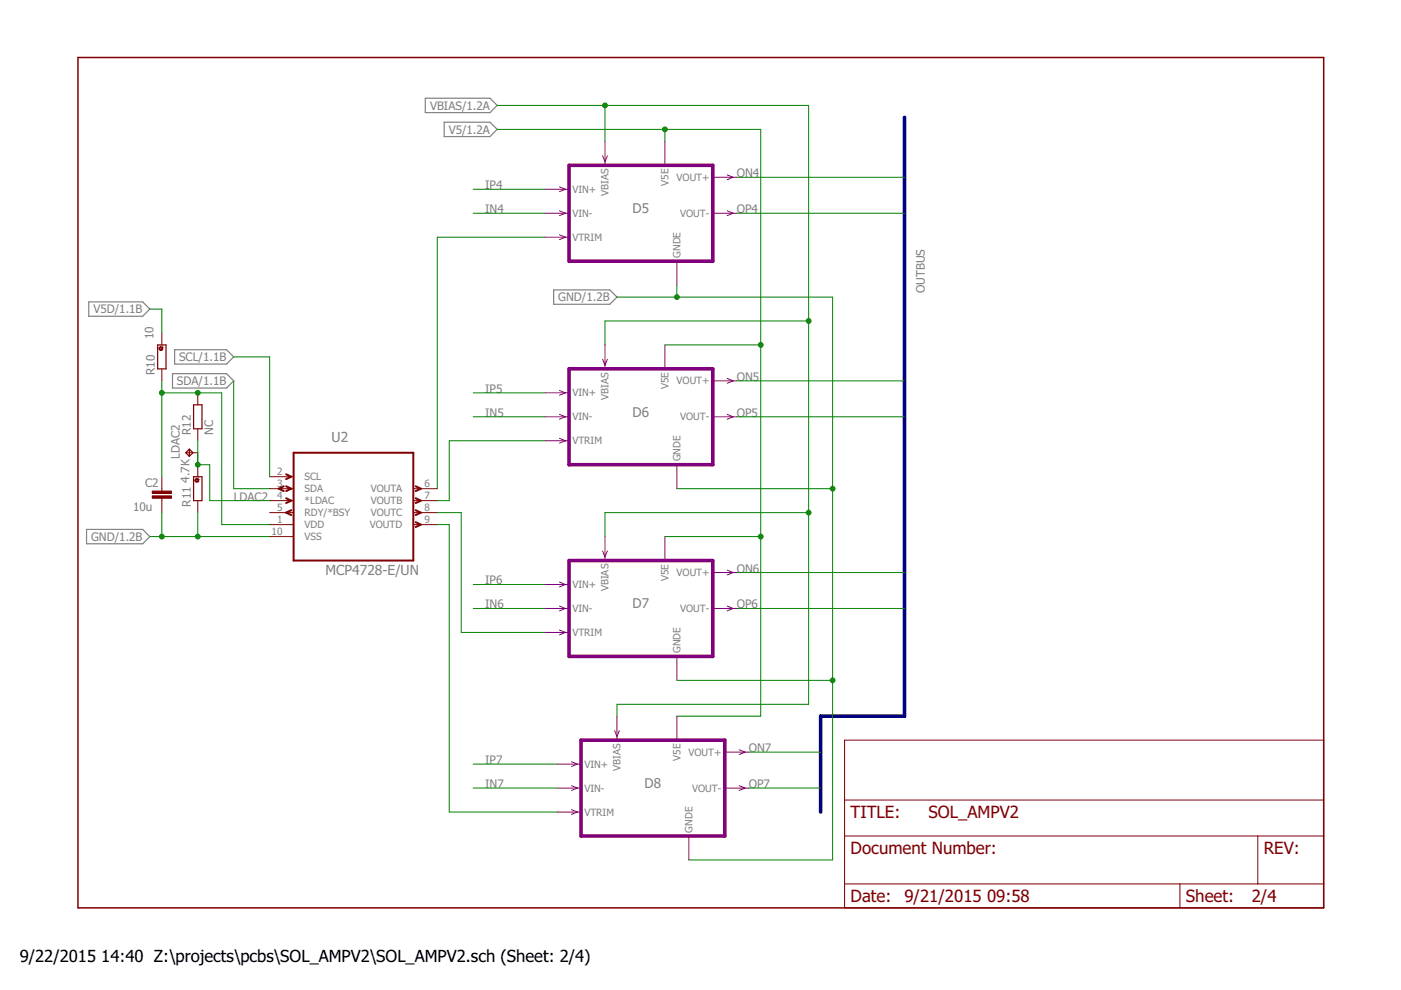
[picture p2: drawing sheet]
<svg xmlns="http://www.w3.org/2000/svg" width="297mm" height="210mm" viewBox="0 0 297 210" stroke-linecap="round" stroke-linejoin="round" font-family="sans-serif">
<path d="M90.2 20.8h13.7l1.5 1.6-1.5 1.5h-13.7zM94.2 25.9h9.7l1.5 1.5-1.5 1.6h-9.7zM18.8 64h11.4l1.6 1.5-1.6 1.6h-11.4zM36.6 79.2h11.4l1.6 1.6-1.6 1.5h-11.4zM37 74.1h11l1.6 1.6-1.6 1.5h-11zM117.4 61.5h11.9l1.5 1.5-1.5 1.5h-11.9zM18.4 112.2h11.8l1.6 1.6-1.6 1.5h-11.8z" fill="none" stroke="#808080" stroke-width=".25"/>
<path d="M16.5 12.2h264.1v180.3h-264.1z" fill="none" stroke="#800000" stroke-width=".32"/>
<g fill="none" stroke="#800000" stroke-width=".21">
<path d="M34.3 70.6v2.5M34.3 78.2v2.6M39.4 96h2.5M41.9 83.3v2.5M41.9 90.9v2.6M41.9 98.5v2.6M34.3 101.1v3M34.3 105.6v3.1M41.9 106.2v2.5M57.2 101.1h5.1M57.2 103.6h5.1M57.2 106.2h5.1"/>
<path d="M57.2 108.7h5.1M57.2 111.2h5.1M57.2 113.8h5.1M87.6 103.6h5.1M87.6 106.2h5.1M87.6 108.7h5.1M87.6 111.2h5.1M179.1 156.9h101.5v35.6h-101.5zM179.1 177.2h101.5M179.1 169.6h101.5M266.7 177.2v10.2M179.1 187.4h101.5"/>
<path d="M250.2 187.4v5.1"/>
</g>
<path d="M62.3 96h25.3v22.9h-25.3zM60.2 103.1l-1.1 .5 1.1 .5M60.7 100.6l1 .5-1 .5M60.7 103.1l1 .5-1 .5M60.7 105.6l1 .6-1 .5M61.7 108.2l-1 .5 1 .5M88.1 110.7l1.1 .5-1.1 .5M88.1 108.2l1.1 .5-1.1 .5M88.1 105.6l1.1 .6-1.1 .5M88.1 103.1l1.1 .5-1.1 .5" fill="none" stroke="#800000" stroke-width=".42"/>
<g fill="#800000" stroke="#800000" stroke-width=".21">
<path d="M32.3 105.1h4v.5h-4z"/>
<path d="M32.3 104.1h4v.5h-4z"/>
</g>
<path d="M33.4 73.1h1.8v5.1h-1.8zM40.2 95.2l-.8 .8 .8 .8M40.2 95.2l.7 .8-.7 .8M40.2 95.2v1.6M41 85.8h1.8v5.1h-1.8zM41 101.1h1.8v5.1h-1.8z" fill="none" stroke="#800000" stroke-width=".25"/>
<g fill="#800000" stroke="#800000" stroke-width=".21">
<path d="M33.9 73.6a.39 .39 0 0 1 .6 .2 .39 .39 0 0 1-.3 .5 .39 .39 0 0 1-.5-.4h.1a.26 .26 0 0 1 .4-.2 .26 .26 0 0 1 .1 .4 .26 .26 0 0 1-.4-.1l-.2-.1z" fill-rule="evenodd"/>
<path d="M41.5 101.5a.39 .39 0 0 1 .6 .2 .39 .39 0 0 1-.3 .5 .39 .39 0 0 1-.5-.3h.2a.26 .26 0 0 1 .3-.3 .26 .26 0 0 1 .1 .4 .26 .26 0 0 1-.4 0l-.2-.1z" fill-rule="evenodd"/>
</g>
<path d="M191.8 24.9v126.9h-17.8v20.4" fill="none" stroke="#000080" stroke-width=".76"/>
<g fill="none" stroke="#008000" stroke-width=".21">
<path d="M105.4 22.4h66v126.9h-40.6v2.5M105.4 27.4h55.9v124.4h-17.8M128.3 22.4v7.6M141 27.4v2.6M156.2 37.6h35.6M100.3 40.1h15.3M100.3 45.2h15.3M115.6 50.3h-22.9v53.3M156.2 45.2h35.6M31.8 65.5h2.5v5.1M49.6 75.7h7.6v25.4M130.8 63h45.7v119.3h-30.5"/>
<path d="M141 73.1h20.3M143.5 60.5v2.5M171.4 68.1h-43.1v5M34.3 83.3h12.7v27.9h10.2M34.3 80.8v20.3M41.9 93.5v5h2.6v7.7h12.7M49.6 80.8v22.8h7.6M100.3 83.3h15.3M100.3 88.4h15.3M115.6 93.5h-20.4v12.7h-2.5M156.2 88.4h35.6M156.2 80.8h35.6"/>
<path d="M31.8 113.8h25.4M34.3 108.7v5.1M41.9 108.7v5.1M92.7 108.7h5.1v25.4h17.8M92.7 111.2h2.5v61h22.9M141 113.8h20.3M143.5 103.6h33M171.4 108.7h-43.1v5.1M100.3 123.9h15.3M100.3 129h15.3M156.2 129h35.6M156.2 121.4h35.6"/>
<path d="M143.5 144.3h33M158.7 159.5h15.3M100.3 162h17.8M100.3 167.1h17.8M158.7 167.1h15.3"/>
</g>
<g fill="#008000" stroke="#008000" stroke-width=".21">
<circle cx="171.4" cy="108.7" r=".51"/>
<circle cx="128.3" cy="22.4" r=".51"/>
<circle cx="171.4" cy="68.1" r=".51"/>
<circle cx="161.3" cy="113.8" r=".51"/>
<circle cx="161.3" cy="73.1" r=".51"/>
<circle cx="141" cy="27.4" r=".51"/>
<circle cx="176.5" cy="103.6" r=".51"/>
<circle cx="176.5" cy="144.3" r=".51"/>
<circle cx="143.5" cy="63" r=".51"/>
<circle cx="34.3" cy="113.8" r=".51"/>
<circle cx="41.9" cy="113.8" r=".51"/>
<circle cx="34.3" cy="83.3" r=".51"/>
<circle cx="41.9" cy="83.3" r=".51"/>
<circle cx="41.9" cy="98.5" r=".51"/>
</g>
<path d="M120.6 35.1h30.5v20.3h-30.5zM120.6 78.2h30.5v20.3h-30.5zM120.6 118.9h30.5v20.3h-30.5zM123.2 156.9h30.5v20.3h-30.5z" fill="none" stroke="#800080" stroke-width=".76"/>
<g fill="none" stroke="#800080" stroke-width=".21">
<path d="M118.6 39.6l1.3 .5-1.3 .5M127.8 33l.5 1.3 .5-1.3M128.3 30v5.1M141 30v5.1M151.1 37.6h5.1M154.2 37.1l1.2 .5-1.2 .5M115.6 40.1h5M115.6 45.2h5M115.6 50.3h5M118.6 44.7l1.3 .5-1.3 .5M118.6 49.8l1.3 .5-1.3 .5M143.5 55.4v5.1"/>
<path d="M151.1 45.2h5.1M154.2 44.7l1.2 .5-1.2 .5M127.8 76.2l.5 1.2 .5-1.2M128.3 73.1v5.1M141 73.1v5.1M115.6 83.3h5M115.6 88.4h5M115.6 93.5h5M118.6 82.8l1.3 .5-1.3 .5M118.6 87.9l1.3 .5-1.3 .5M118.6 92.9l1.3 .6-1.3 .5M143.5 98.5v5.1"/>
<path d="M151.1 88.4h5.1M151.1 80.8h5.1M154.2 80.2l1.2 .6-1.2 .5M154.2 87.9l1.2 .5-1.2 .5M127.8 116.8l.5 1.3 .5-1.3M128.3 113.8v5.1M141 113.8v5.1M115.6 123.9h5M115.6 129h5M115.6 134.1h5M118.6 123.4l1.3 .5-1.3 .5M118.6 128.5l1.3 .5-1.3 .5"/>
<path d="M118.6 133.6l1.3 .5-1.3 .5M143.5 139.2v5.1M151.1 129h5.1M151.1 121.4h5.1M154.2 120.9l1.2 .5-1.2 .5M154.2 128.5l1.2 .5-1.2 .5M130.3 154.9l.5 1.3 .5-1.3M130.8 151.8v5.1M143.5 151.8v5.1M153.7 159.5h5M156.7 159l1.3 .5-1.3 .5M118.1 162h5.1"/>
<path d="M118.1 167.1h5.1M118.1 172.2h5.1M121.2 161.5l1.2 .5-1.2 .5M121.2 166.6l1.2 .5-1.2 .5M121.2 171.7l1.2 .5-1.2 .5M146 177.2v5.1M153.7 167.1h5M156.7 166.6l1.3 .5-1.3 .5"/>
</g>
<g font-size="3.6" fill="#800000">
<text x="180.3" y="173.4">TITLE:</text>
<text x="196.8" y="173.4">SOL_AMPV2</text>
<text x="180.3" y="181.1">Document Number:</text>
<text x="267.9" y="181.1">REV:</text>
<text x="180.3" y="191.2">Date:</text>
<text x="191.8" y="191.2">9/21/2015</text>
<text x="209.3" y="191.2">09:58</text>
<text x="251.4" y="191.2">Sheet:</text>
<text x="265.4" y="191.2">2/4</text>
</g>
<g font-size="3.5">
<text x="4.2" y="203.9">9/22/2015</text>
<text x="21.5" y="203.9">14:40 Z:\projects\pcbs\SOL_AMPV2\SOL_AMPV2.sch (Sheet: 2/4)</text>
</g>
<g font-size="2.9" fill="#808080">
<text x="134.1" y="45.2">D5</text>
<text x="134.1" y="88.4">D6</text>
<text x="70.3" y="93.6">U2</text>
<text x="69" y="121.9">MCP4728-E/UN</text>
<text x="134.1" y="129">D7</text>
<text x="136.7" y="167.1">D8</text>
</g>
<g font-size="2.5" fill="#808080">
<text x="91.2" y="23.2">VBIAS/1.2A</text>
<text x="95.1" y="28.3">V5/1.2A</text>
<text x="102.9" y="40.1">IP4</text>
<text x="156.2" y="37.6">ON4</text>
<text x="102.9" y="45.2">IN4</text>
<text x="156.2" y="45.2">OP4</text>
<text x="118.3" y="63.9">GND/1.2B</text>
<text x="196.1" y="62.2" transform="rotate(-90 196.1 62.2)">OUTBUS</text>
<text x="19.8" y="66.4">V5D/1.1B</text>
<text x="32.5" y="71.9" transform="rotate(-90 32.5 71.9)">10</text>
<text x="38" y="76.6">SCL/1.1B</text>
<text x="32.8" y="79.5" transform="rotate(-90 32.8 79.5)">R10</text>
<text x="37.5" y="81.6">SDA/1.1B</text>
<text x="102.9" y="83.3">IP5</text>
<text x="156.2" y="80.8">ON5</text>
<text x="102.9" y="88.4">IN5</text>
<text x="156.2" y="88.4">OP5</text>
<text x="40.4" y="92.2" transform="rotate(-90 40.4 92.2)">R12</text>
<text x="45.2" y="92.2" transform="rotate(-90 45.2 92.2)">NC</text>
<text x="38.1" y="97.3" transform="rotate(-90 38.1 97.3)">LDAC2</text>
<text x="30.8" y="103.2">C2</text>
<text x="40.1" y="102.3" transform="rotate(-90 40.1 102.3)">4.7K</text>
<text x="40.4" y="107.4" transform="rotate(-90 40.4 107.4)">R11</text>
<text x="49.5" y="106.2">LDAC2</text>
<text x="28.2" y="108.3">10u</text>
<text x="19.3" y="114.7">GND/1.2B</text>
<text x="102.9" y="123.9">IP6</text>
<text x="156.2" y="121.4">ON6</text>
<text x="102.9" y="129">IN6</text>
<text x="156.2" y="129">OP6</text>
<text x="158.7" y="159.5">ON7</text>
<text x="102.9" y="162">IP7</text>
<text x="102.9" y="167.1">IN7</text>
<text x="158.7" y="167.1">OP7</text>
</g>
<g font-size="2.5" fill="#800000">
<text x="35.6" y="74.4" transform="rotate(-90 35.6 74.4)">*</text>
<text x="43.2" y="102.3" transform="rotate(-90 43.2 102.3)">*</text>
</g>
<g font-size="2.1" fill="#808080">
<text x="121.4" y="40.9">VIN+</text>
<text x="129" y="41.6" transform="rotate(-90 129 41.6)">VBIAS</text>
<text x="141.7" y="39.4" transform="rotate(-90 141.7 39.4)">V5E</text>
<text x="143.5" y="38.4">VOUT+</text>
<text x="121.4" y="46">VIN-</text>
<text x="144.2" y="46">VOUT-</text>
<text x="121.4" y="51">VTRIM</text>
<text x="144.3" y="54.7" transform="rotate(-90 144.3 54.7)">GNDE</text>
<text x="141.7" y="82.6" transform="rotate(-90 141.7 82.6)">V5E</text>
<text x="143.5" y="81.5">VOUT+</text>
<text x="121.4" y="84.1">VIN+</text>
<text x="121.4" y="89.1">VIN-</text>
<text x="129" y="84.8" transform="rotate(-90 129 84.8)">VBIAS</text>
<text x="144.2" y="89.1">VOUT-</text>
<text x="121.4" y="94.2">VTRIM</text>
<text x="58.7" y="100.7">2</text>
<text x="64.6" y="101.8">SCL</text>
<text x="144.3" y="97.8" transform="rotate(-90 144.3 97.8)">GNDE</text>
<text x="58.7" y="103.3">3</text>
<text x="58.7" y="105.8">4</text>
<text x="64.6" y="104.4">SDA</text>
<text x="64.6" y="106.9">*LDAC</text>
<text x="78.6" y="104.4">VOUTA</text>
<text x="78.6" y="106.9">VOUTB</text>
<text x="90" y="105.8">7</text>
<text x="90" y="103.3">6</text>
<text x="57.6" y="113.4">10</text>
<text x="58.7" y="108.3">5</text>
<text x="58.7" y="110.9">1</text>
<text x="64.6" y="109.5">RDY/*BSY</text>
<text x="64.6" y="112">VDD</text>
<text x="78.4" y="112">VOUTD</text>
<text x="78.6" y="109.5">VOUTC</text>
<text x="90" y="110.9">9</text>
<text x="90" y="108.3">8</text>
<text x="64.6" y="114.5">VSS</text>
<text x="121.4" y="124.7">VIN+</text>
<text x="129" y="125.4" transform="rotate(-90 129 125.4)">VBIAS</text>
<text x="141.7" y="123.2" transform="rotate(-90 141.7 123.2)">V5E</text>
<text x="143.5" y="122.1">VOUT+</text>
<text x="121.4" y="129.8">VIN-</text>
<text x="144.2" y="129.8">VOUT-</text>
<text x="121.4" y="134.8">VTRIM</text>
<text x="144.3" y="138.5" transform="rotate(-90 144.3 138.5)">GNDE</text>
<text x="144.3" y="161.3" transform="rotate(-90 144.3 161.3)">V5E</text>
<text x="146" y="160.2">VOUT+</text>
<text x="123.9" y="162.8">VIN+</text>
<text x="123.9" y="167.9">VIN-</text>
<text x="131.6" y="163.5" transform="rotate(-90 131.6 163.5)">VBIAS</text>
<text x="146.8" y="167.9">VOUT-</text>
<text x="123.9" y="172.9">VTRIM</text>
<text x="146.8" y="176.5" transform="rotate(-90 146.8 176.5)">GNDE</text>
</g>
</svg>
